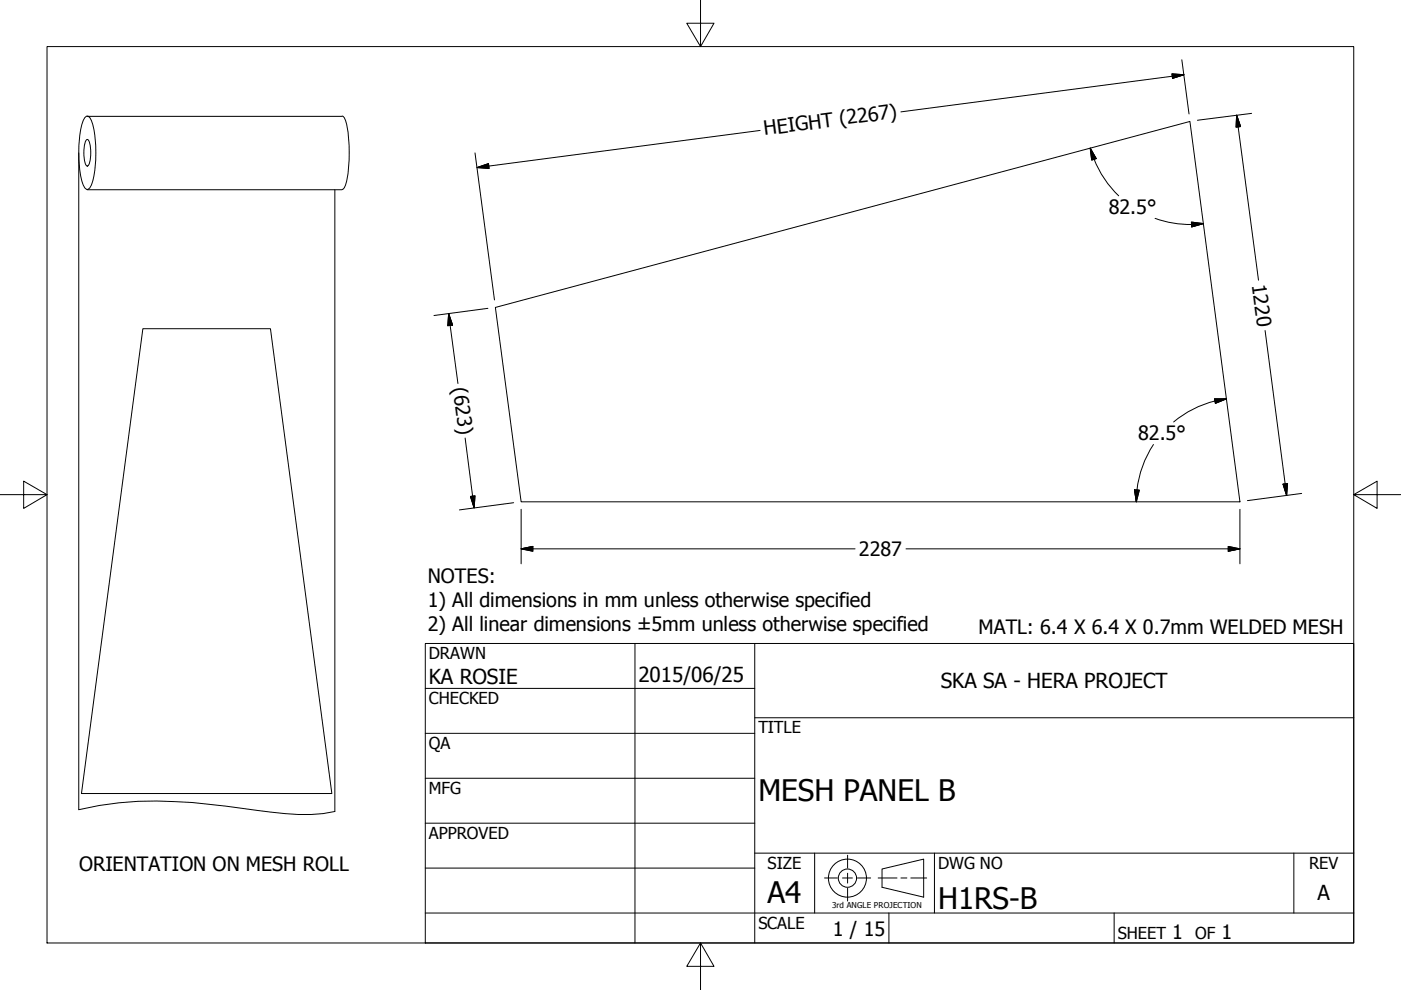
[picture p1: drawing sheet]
<svg xmlns="http://www.w3.org/2000/svg" width="297mm" height="210mm" viewBox="0 0 297 210" stroke-linecap="round" stroke-linejoin="round" font-family="sans-serif">
<!-- layer: Visible (ANSI) -->
<path d="M30.3 69.7h27l13.1 98.5h-53.1zM105 65.2l147.3-39.4 10.6 80.6h-152.4z" fill="none" stroke="#000" stroke-width=".21"/>
<!-- layer: Border (ANSI) -->
<path d="M148.5 -.1v10l-2.9-5h5.8l-2.9 5M10 9.9h277v190h-277zM0 104.9h10l-5-2.9v5.8l5-2.9M287 104.9l5 2.9v-5.8l-5 2.9h10M148.5 199.9l2.9 5h-5.8l2.9-5v10" fill="none" stroke="#000" stroke-width=".21"/>
<!-- layer: Title (ANSI) -->
<g fill="none" stroke="#000" stroke-width=".21">
<path d="M90.2 136.4h196.8v63.5h-196.8zM134.6 136.4v63.5M160 136.4v63.5M90.2 146h69.8M90.2 155.5h69.8M160 152.2h127M90.2 165h69.8M90.2 174.5h69.8M90.2 193.6h196.8M90.2 184.1h69.8M160 180.9h127M172.7 180.9v12.7"/>
<path d="M188.5 193.6v6.3M198.1 180.9v12.7M236.2 193.6v6.3M274.3 180.9v12.7"/>
</g>
<!-- layer: Sketch Geometry (ANSI) -->
<g fill="none" stroke="#000" stroke-width=".21">
<path d="M16.7 32.4v139.3a74.5 74.5 0 0 1 24.1-1.5l13.6 1.6a61.6 61.6 0 0 0 14.1 .7l2.5-.4v-131.9M18.2 24.7l.3-.1a2.13 2.13 0 0 1 1.2 1.8 26.6 26.6 0 0 1-.3 12.7l-.6 .9-.3 .2a2.13 2.13 0 0 1-1.2-1.9 26.6 26.6 0 0 1 .3-12.6zM18.3 29.7l.2-.1a3.3 3.3 0 0 1 .7 2.8l-.1 1.4a1.57 1.57 0 0 1-.6 1.4 3.3 3.3 0 0 1-.7-2.8l.1-1.4zM18.5 24.7h54M72.5 24.6a2.15 2.15 0 0 1 1 1.8 32.1 32.1 0 0 1-.2 12.7l-.5 .9-.3 .2M18.5 40.2h54M174.8 186.2h2.7M178.6 186.2h2.1M179.7 181.3v2.8M179.7 185.1v2.1M179.7 188.3v2.7M181.8 186.2h2.8"/>
<path d="M186.2 186.2h4M187 184.2l8.8-2v8l-8.8-2.1zM191 186.2h1.3M193.1 186.2h3.4"/>
<circle cx="179.7" cy="186.2" r="4"/>
<circle cx="179.7" cy="186.2" r="1.94"/>
</g>
<!-- layer: Dimension (ANSI) -->
<g fill="none" stroke="#000" stroke-width=".21">
<path d="M248.5 15.7l2.5 .1-2.4 .8zM250.6 12.7l1.5 11.5M251 15.8l-60 7.9M100.7 32.4l4.1 31.2M101.2 35.5l2.4-.8 .1 1zM161.2 27.7l-60 7.8M231.1 31.4l1.3 2.2-.9 .3zM231.1 31.4a22.6 22.6 0 0 0 6.1 10.1M262.2 24.4l.8 2.4-.9 .2zM262.2 24.4l4.6 35M265.4 24l-11.5 1.5M244.9 46.3a21.8 21.8 0 0 0 10.2 1.1"/>
<path d="M252.6 47.1l2.5 .3-2.4 .7zM95.1 66.5l.8 2.4-1 .2zM95.1 66.5l2 14.8M103.4 65.4l-11.4 1.5M268.2 70.1l4.6 35M98.6 92.9l1.9 14.8M244.6 94.3a22 22 0 0 0-3.5 9.6M257.5 84.6h2.5l-2.3 .9zM257.6 85a22 22 0 0 0-8.8 4.5M260 84.6l-2.4 .4M99.8 105.3l.9-.2-.2 2.6zM108.9 106.6l-11.5 1.5"/>
<path d="M110.5 116.4l2.5-.5v1zM110.5 116.4h70.8M110.5 108v11.5M192.1 116.4h70.8M240.5 103.9h1.1l-.7 2.5zM241 103.9l-.1 2.5M260.4 115.9l2.5 .5-2.5 .5zM262.9 108v11.5M272 102.7l1-.2-.2 2.6zM276 104.6l-11.5 1.5"/>
</g>
<g fill="#000" stroke="#000" stroke-width=".21">
<path d="M248.6 16.6l2.4-.8zM248.5 15.7l2.5 .1-2.4 .8zM101.2 35.5l2.4-.8zM101.2 35.5l2.4-.8 .1 1zM231.1 31.4l1.3 2.2zM231.1 31.4l1.3 2.2-.9 .3zM262.2 24.4l.8 2.4zM262.2 24.4l.8 2.4-.9 .2zM252.7 48.1l2.4-.7zM252.6 47.1l2.5 .3-2.4 .7zM95.1 66.5l.8 2.4zM95.1 66.5l.8 2.4-1 .2z"/>
<path d="M257.7 85.5l2.3-.9zM257.5 84.6h2.5l-2.3 .9zM99.8 105.3l.7 2.4zM99.8 105.3l.9-.2-.2 2.6zM110.5 116.4l2.5-.5zM110.5 116.4l2.5-.5v1zM240.5 103.9l.4 2.5zM240.5 103.9h1.1l-.7 2.5zM260.4 116.9l2.5-.5zM260.4 115.9l2.5 .5-2.5 .5zM272 102.7l.8 2.4zM272 102.7l1-.2-.2 2.6z"/>
</g>
<g font-size="6.3">
<text x="160.8" y="169.8">MESH PANEL B</text>
<text x="162.8" y="191.4">A4</text>
<text x="198.9" y="192.7">H1RS-B</text>
</g>
<g font-size="4.4">
<text x="90.9" y="145.1">KA ROSIE</text>
<text x="135.4" y="144.5">2015/06/25</text>
<text x="199.5" y="145.9">SKA SA - HERA PROJECT</text>
<text x="279.3" y="190.7">A</text>
</g>
<g font-size="4.2">
<text x="162.1" y="28.7" transform="rotate(-7 162.1 28.7)">HEIGHT (2267)</text>
<text x="235.1" y="45.4">82.5°</text>
<text x="265.4" y="60.4" transform="rotate(83 265.4 60.4)">1220</text>
<text x="96" y="82.3" transform="rotate(83 96 82.3)">(623)</text>
<text x="241.3" y="93.4">82.5°</text>
<text x="182.1" y="117.9">2287</text>
<text x="90.7" y="123.7">NOTES:</text>
<text x="90.7" y="128.7">1) All dimensions in mm unless otherwise specified</text>
<text x="90.7" y="133.7">2) All linear dimensions ±5mm unless otherwise specified</text>
<text x="207.5" y="134.5">MATL: 6.4 X 6.4 X 0.7mm WELDED MESH</text>
<text x="16.8" y="184.8">ORIENTATION ON MESH ROLL</text>
<text x="176.6" y="198.5">1 / 15</text>
<text x="248.5" y="199.1">1</text>
<text x="259" y="199.1">1</text>
</g>
<g font-size="3.5">
<text x="90.9" y="139.7">DRAWN</text>
<text x="90.9" y="149.3">CHECKED</text>
<text x="160.8" y="155.5">TITLE</text>
<text x="90.9" y="158.8">QA</text>
<text x="90.9" y="168.3">MFG</text>
<text x="90.9" y="177.8">APPROVED</text>
<text x="162.8" y="184.2">SIZE</text>
<text x="198.9" y="184.2">DWG NO</text>
<text x="277.6" y="184.2">REV</text>
<text x="160.8" y="196.9">SCALE</text>
<text x="237" y="199.1">SHEET</text>
<text x="253.4" y="199.1">OF</text>
</g>
<text font-size="1.7" x="176.4" y="192.6">3rd ANGLE PROJECTION</text>
</svg>
